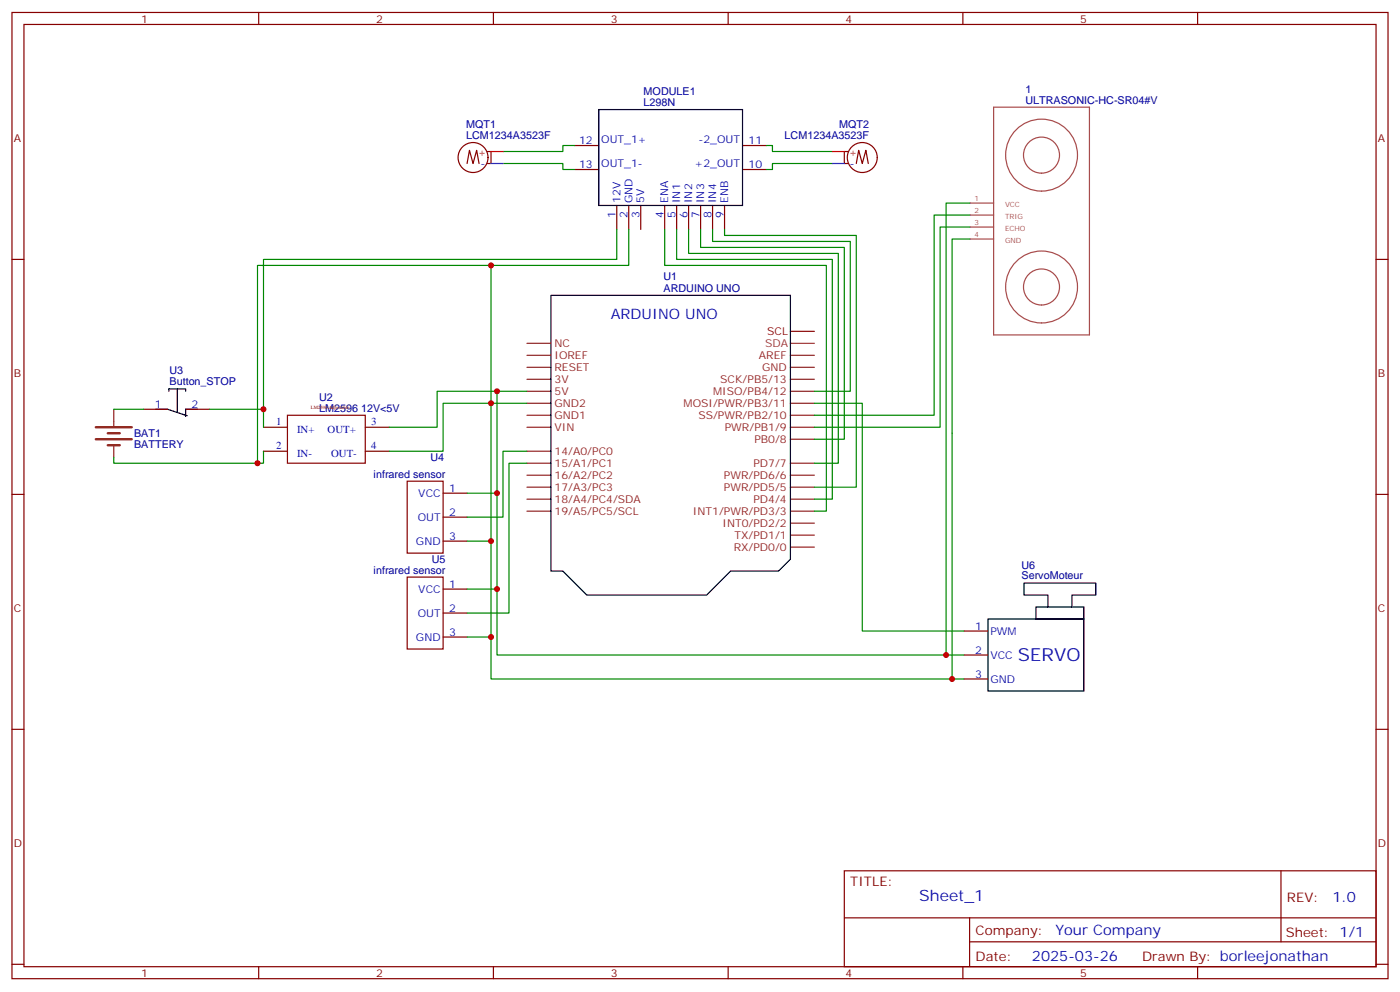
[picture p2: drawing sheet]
<svg xmlns="http://www.w3.org/2000/svg" width="412mm" height="292mm" viewBox="0 0 412 292" stroke-linecap="round" stroke-linejoin="round" font-family="sans-serif">
<g fill="none" stroke="#870000" stroke-width=".35">
<path d="M3.5 3.7h405.4v284.3h-405.4zM7.1 7.2h398.2v277.3h-398.2zM76.2 3.7v3.5M145.3 3.7v3.5M214.5 3.7v3.5M283.6 3.7v3.5M352.8 3.7v3.5M137.6 48.1l.7-3.9 1 3.9 1.1-3.9 .7 3.9M143.6 44.6h1v3.5h-1M169.3 49.9h7.1M169.3 42.8h7.1M218.7 49.9h7.1"/>
<path d="M218.7 42.8h7.1M249.8 44.6h-1.1v3.5h1.1M252.2 48.1l.7-3.9 1.1 3.9 1.1-3.9 .7 3.9M3.5 76.3h3.6M181.7 60.5v7M185.2 60.5v7M188.7 60.5v7M195.8 60.5v7M199.3 60.5v7M202.8 60.5v7M206.4 60.5v7M209.9 60.5v7"/>
<path d="M213.4 60.5v7M405.3 76.3h3.6M42.3 120.4h7.1M54.7 120.4h7M77.6 125.7h7.1M77.6 132.8h7.1M107.6 125.7h7.1M107.6 132.8h7.1M3.5 145.5h3.6M119.9 141.6h10.6v21.2h-10.6zM130.5 145.1h7.1M130.5 152.2h7.1"/>
<path d="M130.5 159.2h7.1M405.3 145.5h3.6M119.9 169.8h10.6v21.2h-10.6zM130.5 173.4h7.1M130.5 180.4h7.1M130.5 187.5h7.1M284 185.7h7M284 192.8h7M284 199.8h7M3.5 214.6h3.6M405.3 214.6h3.6M248.7 256.3h156.6v28.2h-156.6z"/>
<path d="M377.3 256.3v20.9M248.7 270.1h156.5M285.6 277.2h119.6M285.6 270.1v14.1M3.5 283.8h3.6M76.2 284.5v3.5M145.3 284.5v3.5M214.5 284.5v3.5M283.6 284.5v3.5M352.8 284.5v3.5M405.3 283.8h3.6"/>
<circle cx="139.3" cy="46.4" r="4.4"/>
<circle cx="254" cy="46.4" r="4.4"/>
</g>
<g fill="none" stroke="#8c2424" stroke-width=".35">
<path d="M155.2 118.7h7.1M155.2 115.1h7.1M155.2 111.6h7.1M155.2 108.1h7.1M155.2 104.6h7.1M155.2 101h7.1M232.8 118.7h7.1M232.8 115.1h7.1M232.8 111.6h7.1M232.8 108.1h7.1M232.8 104.6h7.1M33.5 120.4v5"/>
<path d="M33.5 131v3.5M155.2 139.8h7.1M155.2 136.3h7.1M155.2 125.7h7.1M155.2 122.2h7.1M155.2 132.8h7.1M232.8 139.8h7.1M232.8 136.3h7.1M232.8 129.3h7.1M232.8 125.7h7.1M232.8 122.2h7.1M155.2 150.4h7.1"/>
<path d="M155.2 146.9h7.1M155.2 143.4h7.1M232.8 157.5h7.1M232.8 154h7.1M232.8 150.4h7.1M232.8 146.9h7.1M232.8 143.4h7.1M232.8 161h7.1"/>
</g>
<path d="M232.8 101h7.1" fill="none" stroke="#933" stroke-width=".35"/>
<path d="M232.8 97.5h7.1" fill="none" stroke="#900" stroke-width=".35"/>
<path d="M176.4 32.2h42.3v28.3h-42.3zM162.3 86.9h70.5v77.6l-3.5 3.6h-14.1l-7.1 7h-35.2l-7.1-7h-3.5zM49.7 115.1v-.7h5v.7M52.2 114.4v6.7M45.9 120.4h3.5l5.3 1.8M54 122l1.1 .3M58.2 120.4h-3.5v2.2M305.2 178.6h14.1v3.6h-14.1zM308.7 178.6v-3.5h-7.1v-3.5h21.2v3.5h-7.1v3.5M291 182.2h28.3v21.1h-28.3z" fill="none" stroke="#000" stroke-width=".35"/>
<path d="M84.7 122.2h22.9v14.1h-22.9z" fill="none" stroke="#a10000" stroke-width=".35"/>
<path d="M28.2 125.7h10.6M28.2 129.3h10.6M31.7 127.5h3.6M31.7 131h3.6" fill="none" stroke="#8c2424" stroke-width=".71"/>
<g fill="none" stroke="#008700" stroke-width=".35">
<path d="M148.2 48.1h17.6v1.8h3.5M169.3 42.8h-3.5v1.8h-17.6M225.8 42.8h1.7v1.8h17.7M245.2 48.1h-17.7v1.8h-1.7M285.8 59.8h-7.1v133M144.6 78.1h-68.8v58.2M181.7 67.5v8.8h-104.1v44.1M185.2 67.5v10.6h-40.6v121.7h139.4M195.8 67.5v10.6h47.6v72.3h-3.5M199.3 67.5v8.8h45.9v70.6h-5.3M202.8 67.5v7.1h44.1v61.7h-7M206.4 67.5v5.3h42.3v56.5h-8.8"/>
<path d="M209.9 67.5v3.5h40.6v44.1h-10.6M213.4 67.5v1.8h38.8v74.1h-12.3M285.8 70.3h-5.3v129.5M285.8 66.8h-8.9v58.9h-37M285.8 63.3h-10.6v58.9h-35.3M146.4 115.1v77.7h137.6M155.2 115.1h-26.4v10.6h-14.1M155.2 118.7h-24.7v14.1h-15.8M239.9 118.7h14.1v67h30M33.5 120.4h8.8M61.7 120.4h15.9v5.3M77.6 132.8v3.5h-44.1v-1.8"/>
<path d="M155.2 132.8h-7v19.4h-10.6M155.2 136.3h-5.3v44.1h-12.3M137.6 159.2h7M137.6 145.1h8.8M137.6 173.4h8.8M137.6 187.5h7"/>
</g>
<path d="M144.6 44.6h3.6M245.2 44.6h3.5" fill="none" stroke="#f00" stroke-width=".35"/>
<path d="M144.6 48.1h3.6M245.2 48.1h3.5" fill="none" stroke="#00f" stroke-width=".35"/>
<path d="M292.7 31.5h28.2v67.1h-28.2zM285.8 59.8h6.9M306.7 56.2a10.6 10.6 0 0 1-9.2-15.5 10.6 10.6 0 0 1 18-1.1 10.6 10.6 0 0 1-7.4 16.6h-1.3M306.7 51a5.3 5.3 0 0 1-4.6-7.8 5.3 5.3 0 0 1 9-.7 5.3 5.3 0 0 1-3.4 8.4l-.9 .1M285.8 63.3h6.9M285.8 66.8h6.9M285.8 70.3h6.9M306.7 95a10.6 10.6 0 0 1-9.2-15.5 10.6 10.6 0 0 1 18-1 10.6 10.6 0 0 1-7.4 16.5h-1.3M306.7 89.8a5.3 5.3 0 0 1-4.6-7.8 5.3 5.3 0 0 1 9-.7 5.3 5.3 0 0 1-3.4 8.4l-.9 .1" fill="none" stroke="#a64a4a" stroke-width=".35"/>
<g fill="#c00">
<circle cx="144.6" cy="118.7" r=".88"/>
<circle cx="77.6" cy="120.4" r=".88"/>
<circle cx="75.8" cy="136.3" r=".88"/>
<circle cx="144.6" cy="78.1" r=".88"/>
<circle cx="146.4" cy="115.1" r=".88"/>
<circle cx="280.5" cy="199.8" r=".88"/>
<circle cx="278.7" cy="192.8" r=".88"/>
<circle cx="144.6" cy="187.5" r=".88"/>
<circle cx="144.6" cy="159.2" r=".88"/>
<circle cx="146.4" cy="173.4" r=".88"/>
<circle cx="146.4" cy="145.1" r=".88"/>
</g>
<text font-size="5.3" fill="#00f" x="299.9" y="194.5">SERVO</text>
<text font-size="4.6" fill="#00f" x="270.8" y="265.3">Sheet_1</text>
<g font-size="4.2" fill="#00f">
<text x="179.9" y="94">ARDUINO UNO</text>
<text x="392.5" y="265.5">1.0</text>
<text x="310.9" y="275.1">Your Company</text>
<text x="304" y="282.9">2025-03-26</text>
</g>
<g font-size="3.9" fill="#800">
<text x="250.5" y="260.8">TITLE:</text>
<text x="379.1" y="265.5">REV:</text>
<text x="287.4" y="275">Company:</text>
<text x="378.7" y="275.7">Sheet: 1/1</text>
<text x="287.4" y="282.7">Date:</text>
<text x="336.4" y="282.8">Drawn By: borleejonathan</text>
</g>
<g font-size="3.2" fill="#800">
<text x="41.6" y="6.7">1</text>
<text x="110.8" y="6.7">2</text>
<text x="179.9" y="6.7">3</text>
<text x="249.1" y="6.7">4</text>
<text x="318.2" y="6.7">5</text>
<text x="4.1" y="41.8">A</text>
<text x="405.9" y="41.8">A</text>
<text x="4.1" y="110.9">B</text>
<text x="405.9" y="110.9">B</text>
<text x="4.1" y="180.1">C</text>
<text x="405.9" y="180.1">C</text>
<text x="4.1" y="249.2">D</text>
<text x="405.9" y="249.2">D</text>
<text x="41.6" y="287.5">1</text>
<text x="110.8" y="287.5">2</text>
<text x="179.9" y="287.5">3</text>
<text x="249.1" y="287.5">4</text>
<text x="318.2" y="287.5">5</text>
</g>
<g font-size="3.2" fill="#000080">
<text x="189.6" y="27.8">MODULE1</text>
<text x="302.1" y="27.3">1</text>
<text x="189.6" y="31.2">L298N</text>
<text x="302.1" y="30.5">ULTRASONIC-HC-SR04#V</text>
<text x="137.3" y="40.9">LCM1234A3523F</text>
<text x="137.3" y="37.6">MQT1</text>
<text x="231.1" y="40.9">LCM1234A3523F</text>
<text x="247.2" y="37.6">MQT2</text>
<text x="195.4" y="82.5">U1</text>
<text x="195.4" y="85.9">ARDUINO UNO</text>
<text x="49.9" y="113.4">Button_STOP</text>
<text x="49.9" y="110.1">U3</text>
<text x="94" y="117.9">U2</text>
<text x="94" y="121.1">LM2596 12V&lt;5V</text>
<text x="39.5" y="131.8">BATTERY</text>
<text x="39.5" y="128.5">BAT1</text>
<text x="126.8" y="135.8">U4</text>
<text x="110.1" y="140.5">infrared sensor</text>
<text x="127.2" y="165.6">U5</text>
<text x="300.9" y="167.3">U6</text>
<text x="110.1" y="168.8">infrared sensor</text>
<text x="300.9" y="170.5">ServoMoteur</text>
</g>
<g font-size="3.2" fill="#f00">
<text x="140.7" y="46">+</text>
<text x="250" y="46">+</text>
</g>
<g font-size="3.2" fill="#00f">
<text x="170.6" y="42.5">12</text>
<text x="177.1" y="42.1">OUT_1+</text>
<text x="205.8" y="42.1">-2_OUT</text>
<text x="220.5" y="42.5">11</text>
<text x="141.5" y="49.2">-</text>
<text x="170.6" y="49.5">13</text>
<text x="177.1" y="49.2">OUT_1-</text>
<text x="204.6" y="49.2">+2_OUT</text>
<text x="220.5" y="49.5">10</text>
<text x="250.4" y="49.2">-</text>
<text x="182.7" y="59.8" transform="rotate(-90 182.7 59.8)">12V</text>
<text x="186.3" y="59.8" transform="rotate(-90 186.3 59.8)">GND</text>
<text x="189.8" y="59.8" transform="rotate(-90 189.8 59.8)">5V</text>
<text x="196.8" y="59.8" transform="rotate(-90 196.8 59.8)">ENA</text>
<text x="200.4" y="59.8" transform="rotate(-90 200.4 59.8)">IN1</text>
<text x="203.9" y="59.8" transform="rotate(-90 203.9 59.8)">IN2</text>
<text x="207.4" y="59.8" transform="rotate(-90 207.4 59.8)">IN3</text>
<text x="211" y="59.8" transform="rotate(-90 211 59.8)">IN4</text>
<text x="214.5" y="59.8" transform="rotate(-90 214.5 59.8)">ENB</text>
<text x="181.3" y="64.2" transform="rotate(-90 181.3 64.2)">1</text>
<text x="184.9" y="64.2" transform="rotate(-90 184.9 64.2)">2</text>
<text x="188.4" y="64.2" transform="rotate(-90 188.4 64.2)">3</text>
<text x="195.4" y="64.2" transform="rotate(-90 195.4 64.2)">4</text>
<text x="199" y="64.2" transform="rotate(-90 199 64.2)">5</text>
<text x="202.5" y="64.2" transform="rotate(-90 202.5 64.2)">6</text>
<text x="206" y="64.2" transform="rotate(-90 206 64.2)">7</text>
<text x="209.5" y="64.2" transform="rotate(-90 209.5 64.2)">8</text>
<text x="213.1" y="64.2" transform="rotate(-90 213.1 64.2)">9</text>
<text x="45.6" y="120.1">1</text>
<text x="56.4" y="120.1">2</text>
<text x="81.3" y="125">1</text>
<text x="109.4" y="125">3</text>
<text x="87.5" y="127.3">IN+</text>
<text x="96.5" y="127.3">OUT+</text>
<text x="81.3" y="132.1">2</text>
<text x="87.5" y="134.4">IN-</text>
<text x="97.5" y="134.4">OUT-</text>
<text x="109.4" y="132.1">4</text>
<text x="123.2" y="146.2">VCC</text>
<text x="132.3" y="144.8">1</text>
<text x="123" y="153.2">OUT</text>
<text x="132.3" y="151.8">2</text>
<text x="122.5" y="160.3">GND</text>
<text x="132.3" y="158.9">3</text>
<text x="132.3" y="173">1</text>
<text x="123.2" y="174.4">VCC</text>
<text x="123" y="181.5">OUT</text>
<text x="132.3" y="180.1">2</text>
<text x="287.3" y="185.3">1</text>
<text x="122.5" y="188.5">GND</text>
<text x="132.3" y="187.1">3</text>
<text x="291.7" y="186.8">PWM</text>
<text x="287.3" y="192.4">2</text>
<text x="291.7" y="193.8">VCC</text>
<text x="287.3" y="199.5">3</text>
<text x="291.7" y="200.9">GND</text>
</g>
<text font-size="3.2" fill="#900" x="226" y="98.6">SCL</text>
<g font-size="3.2" fill="#8d2323">
<text x="163.3" y="105.6">IOREF</text>
<text x="163.3" y="102.1">NC</text>
<text x="223.6" y="105.6">AREF</text>
<text x="163.3" y="112.7">3V</text>
<text x="163.3" y="109.1">RESET</text>
<text x="212.2" y="112.7">SCK/PB5/13</text>
<text x="224.5" y="109.1">GND</text>
<text x="163.3" y="119.7">GND2</text>
<text x="163.3" y="116.2">5V</text>
<text x="201.4" y="119.7">MOSI/PWR/PB3/11</text>
<text x="210.1" y="116.2">MISO/PB4/12</text>
<text x="163.3" y="123.3">GND1</text>
<text x="205.7" y="123.3">SS/PWR/PB2/10</text>
<text x="163.3" y="126.8">VIN</text>
<text x="213.5" y="126.8">PWR/PB1/9</text>
<text x="222.2" y="130.3">PB0/8</text>
<text x="163.3" y="137.4">15/A1/PC1</text>
<text x="163.3" y="133.8">14/A0/PC0</text>
<text x="221.9" y="137.4">PD7/7</text>
<text x="163.3" y="140.9">16/A2/PC2</text>
<text x="213.2" y="140.9">PWR/PD6/6</text>
<text x="163.3" y="148">18/A4/PC4/SDA</text>
<text x="163.3" y="144.4">17/A3/PC3</text>
<text x="213.2" y="144.4">PWR/PD5/5</text>
<text x="221.9" y="148">PD4/4</text>
<text x="163.3" y="151.5">19/A5/PC5/SCL</text>
<text x="204.1" y="151.5">INT1/PWR/PD3/3</text>
<text x="212.8" y="155">INT0/PD2/2</text>
<text x="216.4" y="158.5">TX/PD1/1</text>
<text x="216.1" y="162.1">RX/PD0/0</text>
</g>
<text font-size="3.2" fill="#933" x="225.3" y="102.1">SDA</text>
<g font-size="2.1" fill="#a54b4b">
<text x="287.1" y="59.1">1</text>
<text x="287.1" y="62.6">2</text>
<text x="296.1" y="60.8">VCC</text>
<text x="296.1" y="64.3">TRIG</text>
<text x="287.1" y="66.1">3</text>
<text x="287.1" y="69.6">4</text>
<text x="296.1" y="67.9">ECHO</text>
<text x="296.1" y="71.4">GND</text>
</g>
<text font-size="1.4" fill="#840000" x="91.5" y="120.4">LM2596 Adjustable</text>
</svg>
